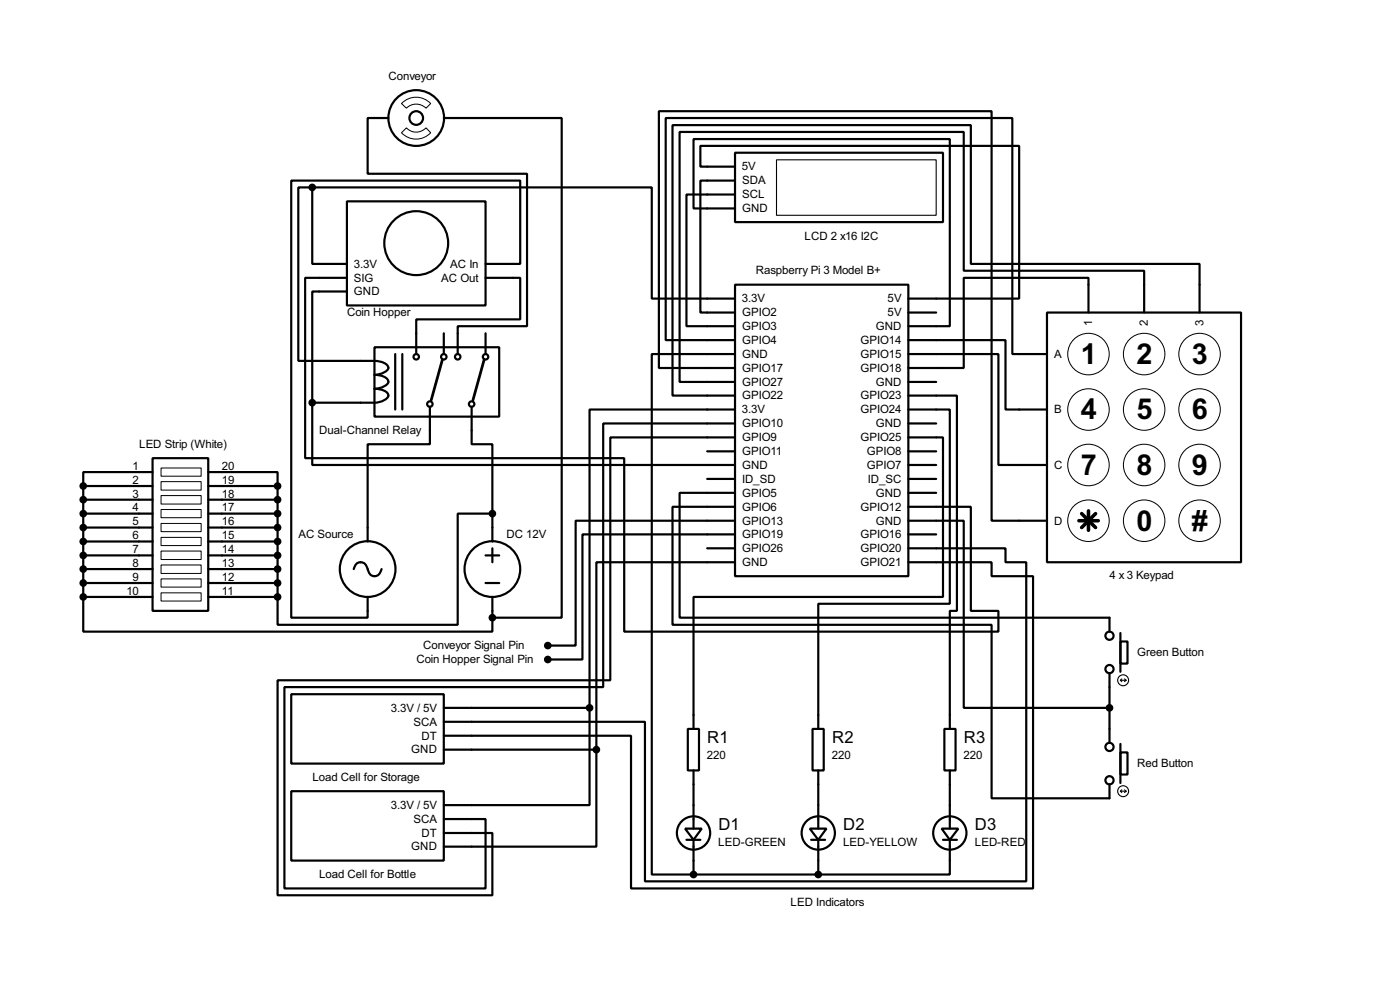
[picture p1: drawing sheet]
<svg xmlns="http://www.w3.org/2000/svg" width="256mm" height="180mm" viewBox="0 0 256 180" stroke-linecap="round" stroke-linejoin="round" font-family="sans-serif">
<g fill="none" stroke="#000" stroke-width=".4">
<path d="M57.2 34.3v14h6.4M57.2 34.3h62.2v20.4h15.3M57.2 34.3h-2.5v31.8h11.4a8.2 8.2 0 0 1 4.3 .3 .88 .88 0 0 1 .8 .9 .88 .88 0 0 1-.8 .9l-1.2 .3-.6 .1a3.1 3.1 0 0 1 2.5 .9 .88 .88 0 0 1-.7 1.2l-1.2 .4-.6 .1a3.2 3.2 0 0 1 2.5 .8 .9 .9 0 0 1-.7 1.3l-1.2 .3-.6 .1h-11.4M63.6 36.9h25.4v19h-25.4zM71.2 21.6h-3.8v10.2h29.2v27.9h-12.7v5.1M81.3 21.6h21.6v91.5h-12.7M134.7 28h38.1v12.7h-38.1zM134.7 30.5h-6.4v-3.8h58.4v28h-20.3M134.7 33.1h-6.4v24.1h6.4M134.7 35.6h-8.9v24.1h8.9M134.7 38.2h-7.6v-12.7h46.9v34.2h-7.6M63.6 50.9h-7.7v33h58.5v31.7h68.5v-3.8h-5v-19h-11.5"/>
<path d="M63.6 53.4h-6.4v20.3M89 48.3h6.3v-15.2h-41.9v80h14v-3.8M89 50.9h6.3v7.6h-19v6.3M134.7 52.1h31.7v53.4h-31.7zM166.4 57.2h5.1M191.8 57.2h35.6v45.7h-35.6zM199.4 57.2v-6.3h-22.8v16.5h-10.2M209.6 57.2v-7.6h-33v-25.4h-52.1v45.7h10.2M219.8 57.2v-8.9h-41.9v-25.4h-54.7v49.5h11.5M57.2 73.7v11.4h77.5M68.6 63.6h22.9v12.7h-22.9zM72.4 64.8v10.2"/>
<path d="M73.7 64.8v10.2M78.8 74.5v6.8h-11.4v17.8M81.3 61v3.8M86.4 74.5v6.8h3.8v12.7M89 61v3.8M134.7 62.3h-12.7v-40.7h63.5v43.2h6.3M134.7 67.4h-14v-47h61v74.9h10.1M134.7 64.8h-15.3v95.3h7.7M134.7 75h-26.7v54.6M134.7 77.5h-24.2v48.3h-58.4v36.8h36.9v-12.7h-7.7M166.4 62.3h17.8v12.7h7.6M166.4 64.8h16.5v20.3h8.9"/>
<path d="M166.4 75h7.6v35.5h-24.1v22.9M166.4 72.4h8.9v39.4h-1.3v21.6M166.4 69.9h5.1M166.4 77.5h5.1M15.3 99.1h12.7M15.3 89h12.7M15.3 91.5h12.7M15.3 94h12.7M15.3 96.6h12.7M15.3 89v20.3M28 83.9h10.2v27.9h-10.2zM28 86.4h-12.7v2.6"/>
<path d="M38.2 86.4h12.7v2.6M38.2 99.1h12.7M38.2 89h12.7M38.2 91.5h12.7M38.2 94h12.7M38.2 96.6h12.7M50.9 89v20.3M90.2 94h-6.3v20.4h-33v-5.1M90.2 94v5.1M129.6 82.6h5.1M129.6 87.7h5.1M134.7 90.2h-10.2v22.9h78.8v2.5"/>
<path d="M134.7 92.8h-11.5v21.6h58.5v31.7h21.6v-2.5M134.7 97.8h-28v22.9h-6.3M134.7 80.1h-22.9v44.4h-60.9v39.4h39.3v-11.4h-8.9M134.7 95.3h-29.2v22.9h-5.1M166.4 80.1h6.4v29.2h-45.7v24.1M166.4 95.3h10.2v34.3h26.7M166.4 82.6h5.1M166.4 85.1h5.1M166.4 87.7h5.1M166.4 90.2h5.1M166.4 97.8h5.1M15.3 109.3v6.3h74.9v-2.5"/>
<path d="M15.3 109.3h12.7M15.3 106.7h12.7M15.3 104.2h12.7M15.3 101.7h12.7M38.2 109.3h12.7M38.2 106.7h12.7M38.2 104.2h12.7M38.2 101.7h12.7M64.8 104.2a1.28 1.28 0 0 1 1.3-1.3 1.28 1.28 0 0 1 1.3 1.3 1.26 1.26 0 0 0 1.9 1l.6-1M89 106.7h2.5M89 101.7h2.5M90.2 100.4v2.5"/>
<path d="M90.2 109.3v3.8M129.6 100.4h5.1M134.7 102.9h-25.4v34.3M166.4 100.4h17.8v2.5h3.8v58.4h-69.8v-29.2h-36.9M166.4 102.9h15.3v2.6h7.6v57.1h-73.7v-27.9h-34.3M205.3 117.4h1.3v4.1h-1.3zM205.3 115.9v7.1M53.4 127.1h27.9v12.7h-27.9zM81.3 129.6h26.7M81.3 137.2h28M108 129.6v17.8h-26.7M109.3 137.2v17.8h-28"/>
<path d="M126 133.4h2.1v7.6h-2.1zM148.9 133.4h2v7.6h-2zM173 133.4h2.1v7.6h-2.1zM203.3 123.2v12.7M205.3 137.7h1.3v4.1h-1.3zM205.3 136.2v7.1M53.4 144.8h27.9v12.7h-27.9zM125.5 151.7h3.1l-1.5 2zM125.8 153.7h2.5M127.1 141v10.7M127.1 153.7v6.4M148.4 151.7h3l-1.5 2z"/>
<path d="M148.6 153.7h2.6M149.9 141v10.7M149.9 153.7v6.4M172.5 151.7h3.1l-1.6 2zM172.8 153.7h2.5M174 153.7v6.4h-24.1M174 141v10.7M127.1 160.1h22.8"/>
<circle cx="76.2" cy="21.6" r="5.1"/>
<circle cx="76.2" cy="21.6" r="1.25"/>
<circle cx="76.2" cy="44.5" r="5.9"/>
<circle cx="76.2" cy="65.3" r=".5"/>
<circle cx="78.7" cy="74" r=".5"/>
<circle cx="81.3" cy="65.3" r=".5"/>
<circle cx="83.8" cy="65.3" r=".5"/>
<circle cx="86.4" cy="74" r=".5"/>
<circle cx="88.9" cy="65.3" r=".5"/>
<circle cx="67.3" cy="104.2" r="5.1"/>
<circle cx="90.2" cy="104.2" r="5.1"/>
<circle cx="203.2" cy="116.4" r=".75"/>
<circle cx="203.2" cy="136.7" r=".75"/>
<circle cx="203.2" cy="122.5" r=".75"/>
<circle cx="127" cy="152.5" r="3.1"/>
<circle cx="149.9" cy="152.5" r="3.1"/>
<circle cx="174" cy="152.5" r="3.1"/>
<circle cx="203.2" cy="142.8" r=".75"/>
</g>
<g fill="none" stroke="#000" stroke-width=".2">
<path d="M142.3 29.3h29.2v10.1h-29.2zM205.3 124.5h1M205.3 124.5l.2 .3M205.5 124.3l-.2 .2M206 124.3l.3 .2M206.3 124.5l-.3 .3M205.3 144.8h1M205.3 144.8l.2 .3M205.5 144.6l-.2 .2M206 144.6l.3 .2M206.3 144.8l-.3 .3"/>
<circle cx="205.7" cy="124.5" r="1"/>
<circle cx="205.7" cy="144.8" r="1"/>
</g>
<g fill="none" stroke="#000" stroke-width=".18">
<path d="M73.6 19a3.7 3.7 0 0 1 5.3 0l-.8 .8a2.54 2.54 0 0 0-3.6 0zM73.6 24.3l.9-.9a2.45 2.45 0 0 0 3.6 0l.8 .9a3.7 3.7 0 0 1-5.3 0zM29.5 85.7h7.4v1.5h-7.4zM29.5 88.2h7.4v1.5h-7.4zM29.5 90.7h7.4v1.6h-7.4zM29.5 93.3h7.4v1.5h-7.4zM29.5 95.8h7.4v1.5h-7.4zM29.5 98.4h7.4v1.5h-7.4zM29.5 100.9h7.4v1.5h-7.4zM29.5 103.4h7.4v1.6h-7.4zM29.5 106h7.4v1.5h-7.4zM29.5 108.5h7.4v1.5h-7.4z"/>
<circle cx="199.4" cy="75" r="3.8"/>
<circle cx="199.4" cy="64.8" r="3.8"/>
<circle cx="209.6" cy="64.8" r="3.8"/>
<circle cx="209.6" cy="75" r="3.8"/>
<circle cx="219.7" cy="64.8" r="3.8"/>
<circle cx="219.7" cy="75" r="3.8"/>
<circle cx="199.4" cy="85.1" r="3.8"/>
<circle cx="199.4" cy="95.3" r="3.8"/>
<circle cx="209.6" cy="85.1" r="3.8"/>
<circle cx="209.6" cy="95.3" r="3.8"/>
<circle cx="219.7" cy="95.3" r="3.8"/>
<circle cx="219.7" cy="85.1" r="3.8"/>
</g>
<path d="M197.7 95.3h3.5M198.2 94l2.5 2.6M199.4 93.5v3.6M200.7 94l-2.5 2.6" fill="none" stroke="#000" stroke-width=".65"/>
<g fill="#000" stroke="#000" stroke-width=".4">
<circle cx="57.2" cy="34.3" r=".5"/>
<circle cx="57.2" cy="73.7" r=".5"/>
<circle cx="15.2" cy="96.6" r=".5"/>
<circle cx="15.2" cy="99.1" r=".5"/>
<circle cx="15.2" cy="89" r=".5"/>
<circle cx="15.2" cy="94" r=".5"/>
<circle cx="15.2" cy="91.5" r=".5"/>
<circle cx="50.8" cy="89" r=".5"/>
<circle cx="50.8" cy="96.6" r=".5"/>
<circle cx="50.8" cy="99.1" r=".5"/>
<circle cx="50.8" cy="91.5" r=".5"/>
<circle cx="50.8" cy="94" r=".5"/>
<circle cx="90.2" cy="94" r=".5"/>
<circle cx="15.2" cy="109.3" r=".5"/>
<circle cx="15.2" cy="106.7" r=".5"/>
<circle cx="15.2" cy="104.2" r=".5"/>
<circle cx="15.2" cy="101.7" r=".5"/>
<circle cx="50.8" cy="106.7" r=".5"/>
<circle cx="50.8" cy="109.3" r=".5"/>
<circle cx="50.8" cy="104.2" r=".5"/>
<circle cx="50.8" cy="101.7" r=".5"/>
<circle cx="90.2" cy="113.1" r=".5"/>
<circle cx="100.3" cy="118.2" r=".5"/>
<circle cx="100.3" cy="120.7" r=".5"/>
<circle cx="108" cy="129.6" r=".5"/>
<circle cx="109.2" cy="137.2" r=".5"/>
<circle cx="203.2" cy="129.6" r=".5"/>
<circle cx="127" cy="160.1" r=".5"/>
<circle cx="149.9" cy="160.1" r=".5"/>
</g>
<path d="M81.1 65.8l-2.1 7.4M88.7 65.8l-2 7.4" fill="none" stroke="#000" stroke-width=".5"/>
<g font-size="5.9">
<text x="198" y="66.6">1</text>
<text x="208.2" y="66.6">2</text>
<text x="218.4" y="66.6">3</text>
<text x="198" y="76.8">4</text>
<text x="208.2" y="76.8">5</text>
<text x="218.4" y="76.8">6</text>
<text x="198" y="86.9">7</text>
<text x="208.2" y="86.9">8</text>
<text x="218.4" y="86.9">9</text>
<text x="208.2" y="97.1">0</text>
<text x="218.4" y="97.1">#</text>
</g>
<g font-size="3.4">
<text x="129.6" y="136">R1</text>
<text x="152.5" y="136">R2</text>
<text x="176.6" y="136">R3</text>
<text x="131.6" y="152">D1</text>
<text x="154.5" y="152">D2</text>
<text x="178.6" y="152">D3</text>
</g>
<g font-size="2.4">
<text x="71.2" y="14.6">Conveyor</text>
<text x="135.9" y="31.2">5V</text>
<text x="135.9" y="33.8">SDA</text>
<text x="135.9" y="36.3">SCL</text>
<text x="135.9" y="38.8">GND</text>
<text x="147.4" y="43.9">LCD 2 x16 I2C</text>
<text x="64.8" y="49">3.3V</text>
<text x="64.8" y="51.5">SIG</text>
<text x="80.8" y="51.5">AC Out</text>
<text x="82.5" y="49">AC In</text>
<text x="138.5" y="50.2">Raspberry Pi 3 Model B+</text>
<text x="63.6" y="57.8">Coin Hopper</text>
<text x="64.8" y="54">GND</text>
<text x="135.9" y="55.4">3.3V</text>
<text x="135.9" y="57.9">GPIO2</text>
<text x="162.6" y="57.9">5V</text>
<text x="162.6" y="55.4">5V</text>
<text x="200.1" y="59.6" transform="rotate(-90 200.1 59.6)">1</text>
<text x="210.3" y="59.6" transform="rotate(-90 210.3 59.6)">2</text>
<text x="220.5" y="59.6" transform="rotate(-90 220.5 59.6)">3</text>
<text x="135.9" y="60.4">GPIO3</text>
<text x="135.9" y="63">GPIO4</text>
<text x="135.9" y="65.5">GND</text>
<text x="157.6" y="65.5">GPIO15</text>
<text x="157.6" y="63">GPIO14</text>
<text x="160.4" y="60.4">GND</text>
<text x="193.1" y="65.5">A</text>
<text x="135.9" y="68.1">GPIO17</text>
<text x="135.9" y="70.6">GPIO27</text>
<text x="157.6" y="68.1">GPIO18</text>
<text x="160.4" y="70.6">GND</text>
<text x="135.9" y="75.7">3.3V</text>
<text x="135.9" y="73.1">GPIO22</text>
<text x="157.6" y="75.7">GPIO24</text>
<text x="157.6" y="73.1">GPIO23</text>
<text x="193.1" y="75.7">B</text>
<text x="25.5" y="82">LED Strip (White)</text>
<text x="58.5" y="79.4">Dual-Channel Relay</text>
<text x="135.9" y="78.2">GPIO10</text>
<text x="135.9" y="80.8">GPIO9</text>
<text x="135.9" y="83.3">GPIO11</text>
<text x="157.6" y="80.8">GPIO25</text>
<text x="158.8" y="83.3">GPIO8</text>
<text x="160.4" y="78.2">GND</text>
<text x="24.3" y="86">1</text>
<text x="24.3" y="88.5">2</text>
<text x="40.7" y="86">20</text>
<text x="40.7" y="88.5">19</text>
<text x="135.9" y="85.8">GND</text>
<text x="135.9" y="88.4">ID_SD</text>
<text x="158.8" y="85.8">GPIO7</text>
<text x="159" y="88.4">ID_SC</text>
<text x="193.1" y="85.8">C</text>
<text x="24.3" y="91.1">3</text>
<text x="24.3" y="93.6">4</text>
<text x="40.7" y="91.1">18</text>
<text x="40.7" y="93.6">17</text>
<text x="135.9" y="90.9">GPIO5</text>
<text x="135.9" y="93.5">GPIO6</text>
<text x="157.6" y="93.5">GPIO12</text>
<text x="160.4" y="90.9">GND</text>
<text x="24.3" y="96.2">5</text>
<text x="24.3" y="98.7">6</text>
<text x="24.3" y="101.2">7</text>
<text x="40.7" y="96.2">16</text>
<text x="40.7" y="98.7">15</text>
<text x="40.7" y="101.2">14</text>
<text x="54.7" y="98.5">AC Source</text>
<text x="92.8" y="98.5">DC 12V</text>
<text x="135.9" y="96">GPIO13</text>
<text x="135.9" y="98.5">GPIO19</text>
<text x="135.9" y="101.1">GPIO26</text>
<text x="157.6" y="101.1">GPIO20</text>
<text x="157.6" y="98.5">GPIO16</text>
<text x="160.4" y="96">GND</text>
<text x="193.1" y="96">D</text>
<text x="24.3" y="103.8">8</text>
<text x="24.3" y="106.3">9</text>
<text x="40.7" y="103.8">13</text>
<text x="40.7" y="106.3">12</text>
<text x="135.9" y="103.6">GND</text>
<text x="157.6" y="103.6">GPIO21</text>
<text x="203.3" y="106.1">4 x 3 Keypad</text>
<text x="23.2" y="108.9">10</text>
<text x="40.7" y="108.9">11</text>
<text x="77.5" y="118.8">Conveyor Signal Pin</text>
<text x="76.3" y="121.3">Coin Hopper Signal Pin</text>
<text x="208.3" y="120.1">Green Button</text>
<text x="71.6" y="130.3">3.3V / 5V</text>
<text x="75.3" y="137.9">GND</text>
<text x="75.7" y="132.8">SCA</text>
<text x="77.2" y="135.4">DT</text>
<text x="57.2" y="142.9">Load Cell for Storage</text>
<text x="129.5" y="138.9">220</text>
<text x="152.4" y="138.9">220</text>
<text x="176.5" y="138.9">220</text>
<text x="208.3" y="140.4">Red Button</text>
<text x="71.6" y="148.1">3.3V / 5V</text>
<text x="75.3" y="155.7">GND</text>
<text x="75.7" y="150.6">SCA</text>
<text x="77.2" y="153.2">DT</text>
<text x="131.6" y="154.9">LED-GREEN</text>
<text x="154.4" y="154.9">LED-YELLOW</text>
<text x="178.6" y="154.9">LED-RED</text>
<text x="58.5" y="160.7">Load Cell for Bottle</text>
<text x="144.8" y="165.8">LED Indicators</text>
</g>
</svg>
